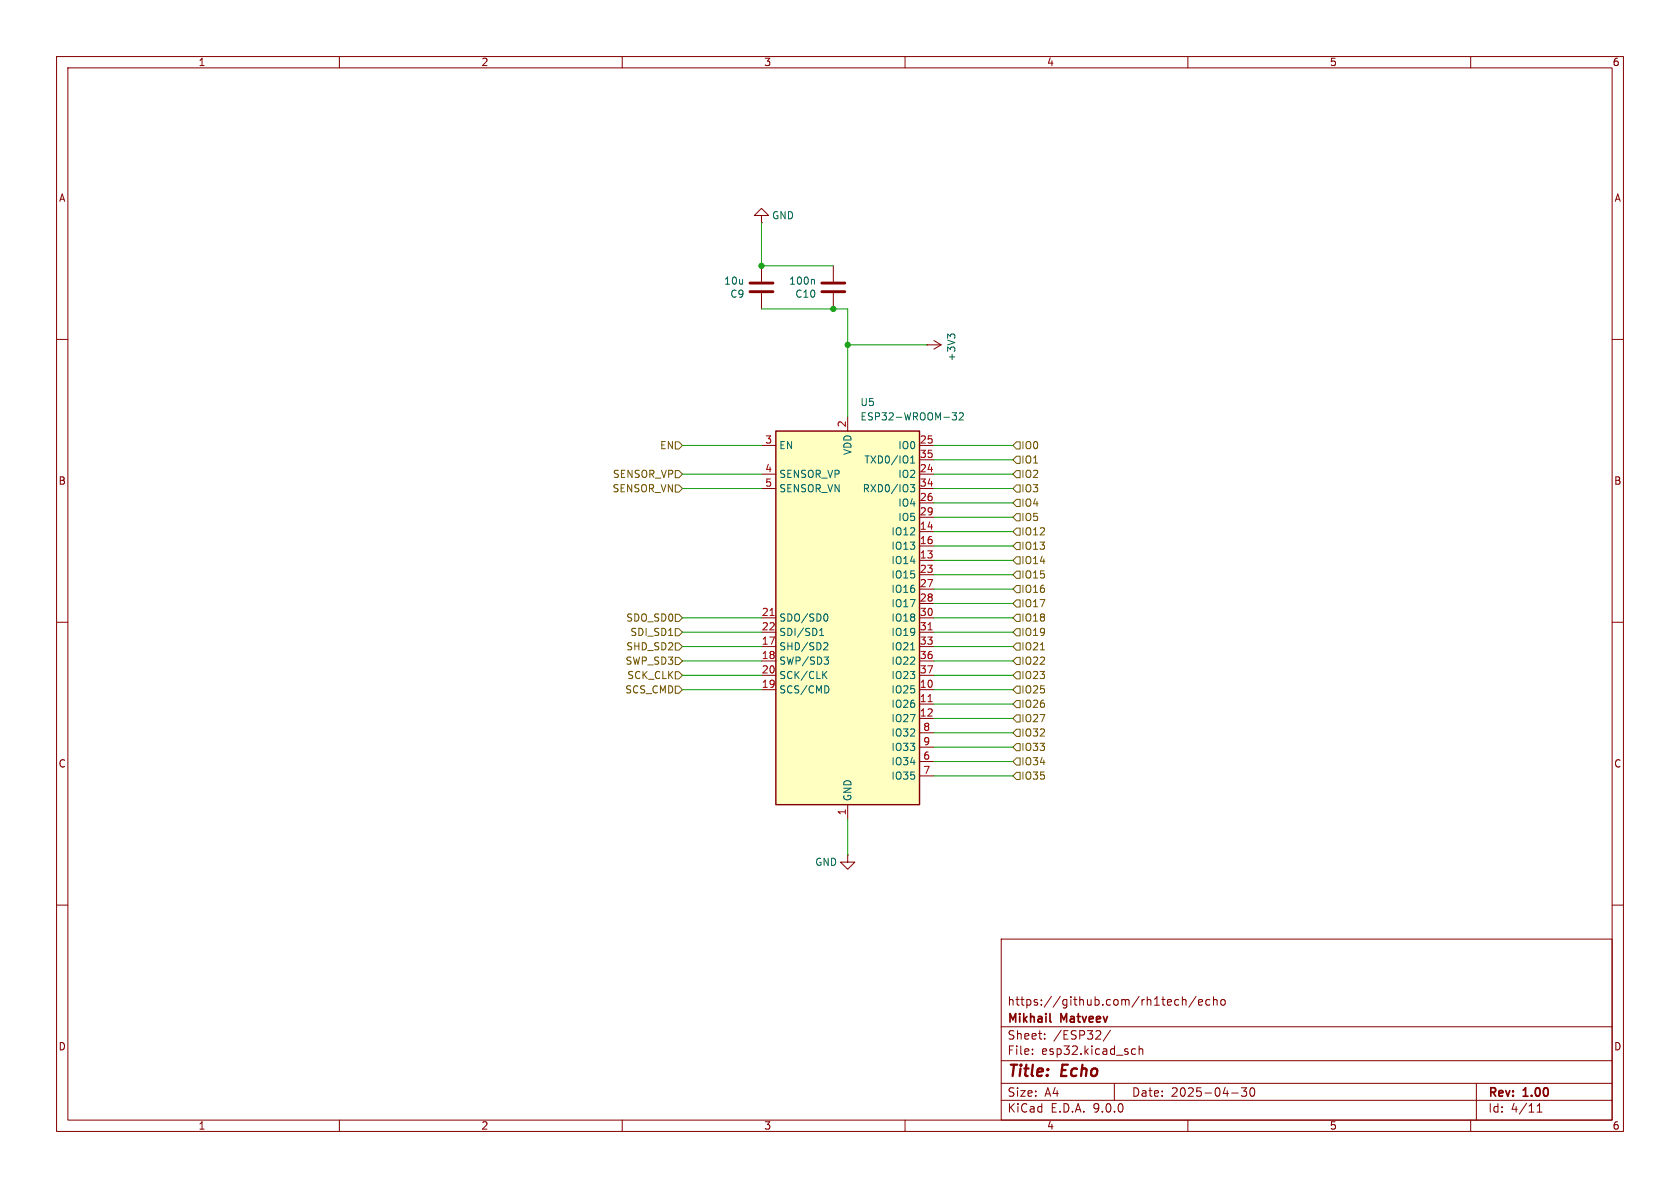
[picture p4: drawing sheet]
<svg xmlns="http://www.w3.org/2000/svg" width="297mm" height="210mm" viewBox="0 0 297 210" stroke-linecap="round" stroke-linejoin="round" font-family="sans-serif">
<g fill="none" stroke="#840000" stroke-width=".18">
<path d="M10 10h277v190h-277zM12 12h273v186h-273zM60 10v2M110 10v2M160 10v2M210 10v2M260 10v2M134.6 47v2.8M134.6 51.8v2.8M10 60h2M285 60h2M10 110h2"/>
<path d="M285 110h2M149.9 151.1v1.3h1.2l-1.2 1.3-1.3-1.3h1.3M149.9 151.1h.1M10 160h2M177 166h108v32h-108zM207.7 177.6l.3 .1 .4-.1M208.4 176.8l-.4-.1-.3 .1M209 176.8l.2-.1 .4 .1 .1 .9M209 176.2v1.5M211.5 176.1l-1.3 2M211.9 177.2l.7-.1-.1-.3-.4-.1-.2 .2 .1 .7h.5M213.9 176.8l-.4-.1-.3 .3v.4l.1 .2h.6"/>
<path d="M214.5 176.8l.2-.1 .4 .1 .1 .9M214.5 176.2v1.5M215.9 176.8l.2-.1 .4 .1 .1 .6-.1 .2-.4 .1-.2-.1zM285 160h2M60 198v2M110 198v2M160 198v2M177 194.5h108M177 191.5h108M177 187.5h108M177 181.5h108M182.5 186.3v.1"/>
<path d="M182.5 185.5v.1M184.7 183.6v.1M184.7 182.8v.1M196.3 182.1l-1.3 2M197 191.5v3M200.2 186.3h.5M200.2 185.5h.5M201.4 185.5l.2-.1 .4 .1v.9M201.4 184.9v1.5M210 198v2M217.7 193.2h1.2M219.5 192.3h.9l-.5 .6 .4 .1v.7l-.2 .1h-.4l-.2-.1"/>
<path d="M221.1 192.4l.2-.1a.81 .81 0 0 1 .6 .6 .81 .81 0 0 1-.3 .8l-.1 .1a.81 .81 0 0 1-.4-1.4zM260 198v2M261 191.5v6.5M271.7 196.6h.9M271.7 195.5l.5-.4v1.5"/>
</g>
<path d="M185.6 180.5l.2 .2" fill="none" stroke="#840000" stroke-width=".3"/>
<path d="M132.6 51.6h4.1M132.6 50h4.1" fill="none" stroke="#840000" stroke-width=".51"/>
<path d="M137.2 76.2h25.4v66h-25.4z" fill="#ffffc2"/>
<path d="M137.2 76.2h25.4v66h-25.4z" fill="none" stroke="#840000" stroke-width=".25"/>
<g fill="none" stroke="#840000" stroke-width=".18">
<path d="M134.6 38.1h1.3l-1.3-1.3-1.3 1.3h1.3v1.3M134.6 39.4h.1M147.3 47v2.8M147.3 51.8v2.8M134.6 78.7h2.6M149.9 73.7v2.5M162.6 78.7h2.5M163.8 61h.1M163.8 61h2.6M165.1 60.2l1.3 .8M166.4 61l-1.3 .7M134.6 83.8h2.6"/>
<path d="M134.6 86.4h2.6M162.6 83.8h2.5M162.6 86.4h2.5M162.6 81.3h2.5M162.6 88.9h2.5M162.6 91.4h2.5M162.6 94h2.5M162.6 96.5h2.5M162.6 99.1h2.5M134.6 109.2h2.6M134.6 111.8h2.6M134.6 114.3h2.6"/>
<path d="M134.6 116.8h2.6M134.6 119.4h2.6M162.6 109.2h2.5M162.6 111.8h2.5M162.6 114.3h2.5M162.6 116.8h2.5M162.6 119.4h2.5M162.6 101.6h2.5M162.6 104.1h2.5M162.6 106.7h2.5M134.6 121.9h2.6M162.6 121.9h2.5"/>
<path d="M162.6 124.5h2.5M162.6 127h2.5M162.6 129.5h2.5M162.6 132.1h2.5M162.6 134.6h2.5M162.6 137.2h2.5M149.9 142.2v2.6"/>
</g>
<g fill="none" stroke="#006464" stroke-width=".18">
<path d="M143.8 49.4l.2 .2v.6M168 59.5l-.5-.5v.8M168 59.3l.3-.3h.3l.2 .3M168.3 73h.8l-.4 .5 .3 .1v.5l-.1 .1-.6-.1M169.6 73.1l.5-.1 .2 .3-.8 .9h.8M160.9 85.7h.8l-.4 .5 .3 .1v.5l-.1 .1h-.5M161 81.9h.7M161 81l.3-.4v1.3M144.9 112.3h.7M144.9 111.4l.4-.3v1.2M145.6 119.2l.6 .8M145.7 116.1h.8l-.4 .5 .3 .2 .1 .4-.3 .2h-.3"/>
<path d="M145.8 113.6l.4 .1 .2 .3-.8 .9h.8M145.9 108.5a.68 .68 0 0 1 .5 .7 .68 .68 0 0 1-.5 .6M146.2 118.7l-.8 .7M161 114.9h.7M146.3 121.3l.2 .5-.2 .6"/>
</g>
<path d="M136.1 108.8h.8M164.1 111.3h.7M164.1 124h.7" fill="none" stroke="#a90000" stroke-width=".18"/>
<path d="M145.3 51.6h4.1M145.3 50h4.1" fill="none" stroke="#840000" stroke-width=".51"/>
<g fill="none" stroke="#725600" stroke-width=".18">
<path d="M119.4 78.1h.6l.6 .6-.6 .7h-.6zM179.7 78.1h.6v1.3h-.6l-.6-.7zM119.4 83.2h.6l.6 .6-.6 .7h-.6zM119.4 85.7h.6l.6 .7-.6 .6h-.6zM179.7 88.3h.6v1.2h-.6l-.6-.6zM179.7 80.6h.6v1.3h-.6l-.6-.6zM179.7 85.7h.6v1.3h-.6l-.6-.6zM179.7 83.2h.6v1.3h-.6l-.6-.7zM179.7 93.3h.6v1.3h-.6l-.6-.6zM179.7 90.8h.6v1.3h-.6l-.6-.7zM179.7 95.9h.6v1.3h-.6l-.6-.7zM179.7 98.4h.6v1.3h-.6l-.6-.6z"/>
<path d="M119.4 111.1h.6l.6 .7-.6 .6h-.6zM119.4 108.6h.6l.6 .6-.6 .7h-.6zM119.4 116.2h.6l.6 .6-.6 .7h-.6zM119.4 118.7h.6l.6 .7-.6 .6h-.6zM119.4 113.7h.6l.6 .6-.6 .6h-.6zM179.7 116.2h.6v1.3h-.6l-.6-.7zM179.7 106h.6v1.3h-.6l-.6-.6zM179.7 113.7h.6v1.2h-.6l-.6-.6zM179.7 111.1h.6v1.3h-.6l-.6-.6zM179.7 103.5h.6v1.3h-.6l-.6-.7zM179.7 118.7h.6v1.3h-.6l-.6-.6zM179.7 108.6h.6v1.3h-.6l-.6-.7z"/>
<path d="M179.7 101h.6v1.2h-.6l-.6-.6zM183.9 114.9h.8M119.4 121.3h.6l.6 .6-.6 .7h-.6zM179.7 131.4h.6v1.3h-.6l-.6-.6zM179.7 128.9h.6v1.3h-.6l-.6-.7zM179.7 121.3h.6v1.3h-.6l-.6-.7zM179.7 123.8h.6v1.3h-.6l-.6-.6zM179.7 136.5h.6v1.3h-.6l-.6-.6zM179.7 126.4h.6v1.2h-.6l-.6-.6zM179.7 134h.6v1.3h-.6l-.6-.7z"/>
</g>
<g fill="none" stroke="#009600" stroke-width=".18">
<path d="M134.6 39.4v7.6h12.7M134.6 54.6h15.3v19.1M120.6 78.7h14M149.9 61h13.9M165.1 78.7h14M120.6 86.4h14M120.6 83.8h14M165.1 88.9h14M165.1 91.4h14M165.1 99.1h14M165.1 94h14M165.1 86.4h14"/>
<path d="M165.1 83.8h14M165.1 96.5h14M165.1 81.3h14M120.6 109.2h14M120.6 119.4h14M120.6 116.8h14M120.6 111.8h14M120.6 114.3h14M165.1 101.6h14M165.1 104.1h14M165.1 109.2h14M165.1 119.4h14"/>
<path d="M165.1 116.8h14M165.1 111.8h14M165.1 114.3h14M165.1 106.7h14M120.6 121.9h14M165.1 121.9h14M165.1 129.5h14M165.1 124.5h14M165.1 127h14M165.1 134.6h14M165.1 132.1h14M165.1 137.2h14"/>
<path d="M149.9 144.8v6.3"/>
</g>
<g fill="#009600" stroke="#009600" stroke-width=".18">
<circle cx="147.3" cy="54.6" r=".46"/>
<circle cx="134.6" cy="47" r=".46"/>
<circle cx="149.9" cy="61" r=".46"/>
</g>
<g font-size="2.8" fill="#840000">
<text x="178" y="190.9">Title:</text>
<text x="187.7" y="190.9">Echo</text>
</g>
<g font-size="2.1" fill="#840000">
<text x="178" y="178">https://github.com/rh1tech/echo</text>
<text x="178" y="184">Sheet:</text>
<text x="178" y="181.2">Mikhail</text>
<text x="186.2" y="184">/ESP32/</text>
<text x="187.6" y="181.2">Matveev</text>
<text x="178" y="186.7">File:</text>
<text x="184.1" y="186.7">esp32.kicad_sch</text>
<text x="178" y="196.9">KiCad</text>
<text x="178" y="194.1">Size:</text>
<text x="184.7" y="194.1">A4</text>
<text x="185.7" y="196.9">E.D.A.</text>
<text x="193.3" y="196.9">9.0.0</text>
<text x="200" y="194.1">Date:</text>
<text x="207" y="194.1">2025-04-30</text>
<text x="263" y="194.3">Rev:</text>
<text x="263" y="196.9">Id:</text>
<text x="267.1" y="196.9">4/11</text>
<text x="269.4" y="194.3">1.00</text>
</g>
<g font-size="1.8" fill="#840000">
<text x="35" y="11.9">1</text>
<text x="85" y="11.9">2</text>
<text x="135" y="11.9">3</text>
<text x="185" y="11.9">4</text>
<text x="235" y="11.9">5</text>
<text x="285" y="11.9">6</text>
<text x="10.3" y="35.9">A</text>
<text x="285.3" y="35.9">A</text>
<text x="10.3" y="85.9">B</text>
<text x="285.3" y="85.9">B</text>
<text x="10.3" y="135.9">C</text>
<text x="285.3" y="135.9">C</text>
<text x="10.3" y="185.9">D</text>
<text x="285.3" y="185.9">D</text>
<text x="35" y="199.9">1</text>
<text x="85" y="199.9">2</text>
<text x="135" y="199.9">3</text>
<text x="185" y="199.9">4</text>
<text x="235" y="199.9">5</text>
<text x="285" y="199.9">6</text>
</g>
<g font-size="1.8" fill="#006464">
<text x="136.4" y="39">GND</text>
<text x="127.9" y="50.5">10u</text>
<text x="129" y="52.8">C9</text>
<text x="139.4" y="50.5">100n</text>
<text x="140.5" y="52.8">C10</text>
<text x="169.1" y="64" transform="rotate(-90 169.1 64)">+3V3</text>
<text x="152" y="72">U5</text>
<text x="152" y="74.5">ESP32-WROOM-32</text>
<text x="137.7" y="79.6">EN</text>
<text x="150.7" y="80.5" transform="rotate(-90 150.7 80.5)">VDD</text>
<text x="152.7" y="82.1">TXD0/IO1</text>
<text x="158.7" y="79.6">IO0</text>
<text x="137.7" y="84.7">SENSOR_VP</text>
<text x="137.7" y="87.2">SENSOR_VN</text>
<text x="152.4" y="87.2">RXD0/IO3</text>
<text x="158.7" y="84.7">IO2</text>
<text x="158.7" y="89.8">IO4</text>
<text x="157.5" y="94.8">IO12</text>
<text x="158.7" y="92.3">IO5</text>
<text x="157.5" y="97.4">IO13</text>
<text x="157.5" y="99.9">IO14</text>
<text x="157.5" y="102.5">IO15</text>
<text x="157.5" y="105">IO16</text>
<text x="157.5" y="107.5">IO17</text>
<text x="137.7" y="110.1">SDO/SD0</text>
<text x="137.7" y="112.6">SDI/SD1</text>
<text x="157.5" y="110.1">IO18</text>
<text x="157.5" y="112.6">IO19</text>
<text x="137.7" y="115.2">SHD/SD2</text>
<text x="137.7" y="117.7">SWP/SD3</text>
<text x="157.5" y="115.2">IO21</text>
<text x="157.5" y="117.7">IO22</text>
<text x="137.7" y="120.2">SCK/CLK</text>
<text x="137.7" y="122.8">SCS/CMD</text>
<text x="157.5" y="120.2">IO23</text>
<text x="157.5" y="122.8">IO25</text>
<text x="157.5" y="125.3">IO26</text>
<text x="157.5" y="127.9">IO27</text>
<text x="157.5" y="130.4">IO32</text>
<text x="157.5" y="132.9">IO33</text>
<text x="157.5" y="135.5">IO34</text>
<text x="150.7" y="141.7" transform="rotate(-90 150.7 141.7)">GND</text>
<text x="157.5" y="138">IO35</text>
<text x="144" y="153.3">GND</text>
</g>
<g font-size="1.8" fill="#a90000">
<text x="149.6" y="75.6" transform="rotate(-90 149.6 75.6)">2</text>
<text x="135.2" y="78.5">3</text>
<text x="135.2" y="83.6">4</text>
<text x="162.5" y="78.5">25</text>
<text x="162.5" y="81">35</text>
<text x="162.5" y="83.6">24</text>
<text x="135.2" y="86.1">5</text>
<text x="162.5" y="86.1">34</text>
<text x="162.5" y="88.6">26</text>
<text x="162.5" y="91.2">29</text>
<text x="162.5" y="93.7">14</text>
<text x="162.5" y="96.3">16</text>
<text x="162.5" y="98.8">13</text>
<text x="162.5" y="101.3">23</text>
<text x="162.5" y="103.9">27</text>
<text x="162.5" y="106.4">28</text>
<text x="134.6" y="109">21</text>
<text x="134.6" y="111.5">22</text>
<text x="162.5" y="109">30</text>
<text x="162.5" y="111.5">31</text>
<text x="134.6" y="114">17</text>
<text x="134.6" y="116.6">18</text>
<text x="134.6" y="119.1">20</text>
<text x="162.5" y="114">33</text>
<text x="162.5" y="116.6">36</text>
<text x="162.5" y="119.1">37</text>
<text x="134.6" y="121.7">19</text>
<text x="162.5" y="121.7">10</text>
<text x="162.5" y="124.2">11</text>
<text x="162.5" y="126.7">12</text>
<text x="163.1" y="129.3">8</text>
<text x="163.1" y="131.8">9</text>
<text x="163.1" y="134.4">6</text>
<text x="163.1" y="136.9">7</text>
<text x="149.6" y="144.2" transform="rotate(-90 149.6 144.2)">1</text>
</g>
<g font-size="1.8" fill="#725600">
<text x="116.6" y="79.6">EN</text>
<text x="180.4" y="82.1">IO1</text>
<text x="180.4" y="79.6">IO0</text>
<text x="108.2" y="87.2">SENSOR_VN</text>
<text x="108.2" y="84.7">SENSOR_VP</text>
<text x="180.4" y="89.8">IO4</text>
<text x="180.4" y="87.2">IO3</text>
<text x="180.4" y="84.7">IO2</text>
<text x="180.4" y="94.8">IO12</text>
<text x="180.4" y="92.3">IO5</text>
<text x="180.4" y="97.4">IO13</text>
<text x="180.4" y="99.9">IO14</text>
<text x="180.4" y="107.5">IO17</text>
<text x="180.4" y="105">IO16</text>
<text x="180.4" y="102.5">IO15</text>
<text x="110.6" y="110.1">SDO_SD0</text>
<text x="111.3" y="112.6">SDI_SD1</text>
<text x="180.4" y="112.6">IO19</text>
<text x="180.4" y="110.1">IO18</text>
<text x="110.5" y="117.7">SWP_SD3</text>
<text x="110.6" y="115.2">SHD_SD2</text>
<text x="180.4" y="117.7">IO22</text>
<text x="180.4" y="115.2">IO21</text>
<text x="110.4" y="122.8">SCS_CMD</text>
<text x="110.8" y="120.2">SCK_CLK</text>
<text x="180.4" y="122.8">IO25</text>
<text x="180.4" y="125.3">IO26</text>
<text x="180.4" y="120.2">IO23</text>
<text x="180.4" y="130.4">IO32</text>
<text x="180.4" y="127.9">IO27</text>
<text x="180.4" y="132.9">IO33</text>
<text x="180.4" y="135.5">IO34</text>
<text x="180.4" y="138">IO35</text>
</g>
</svg>
